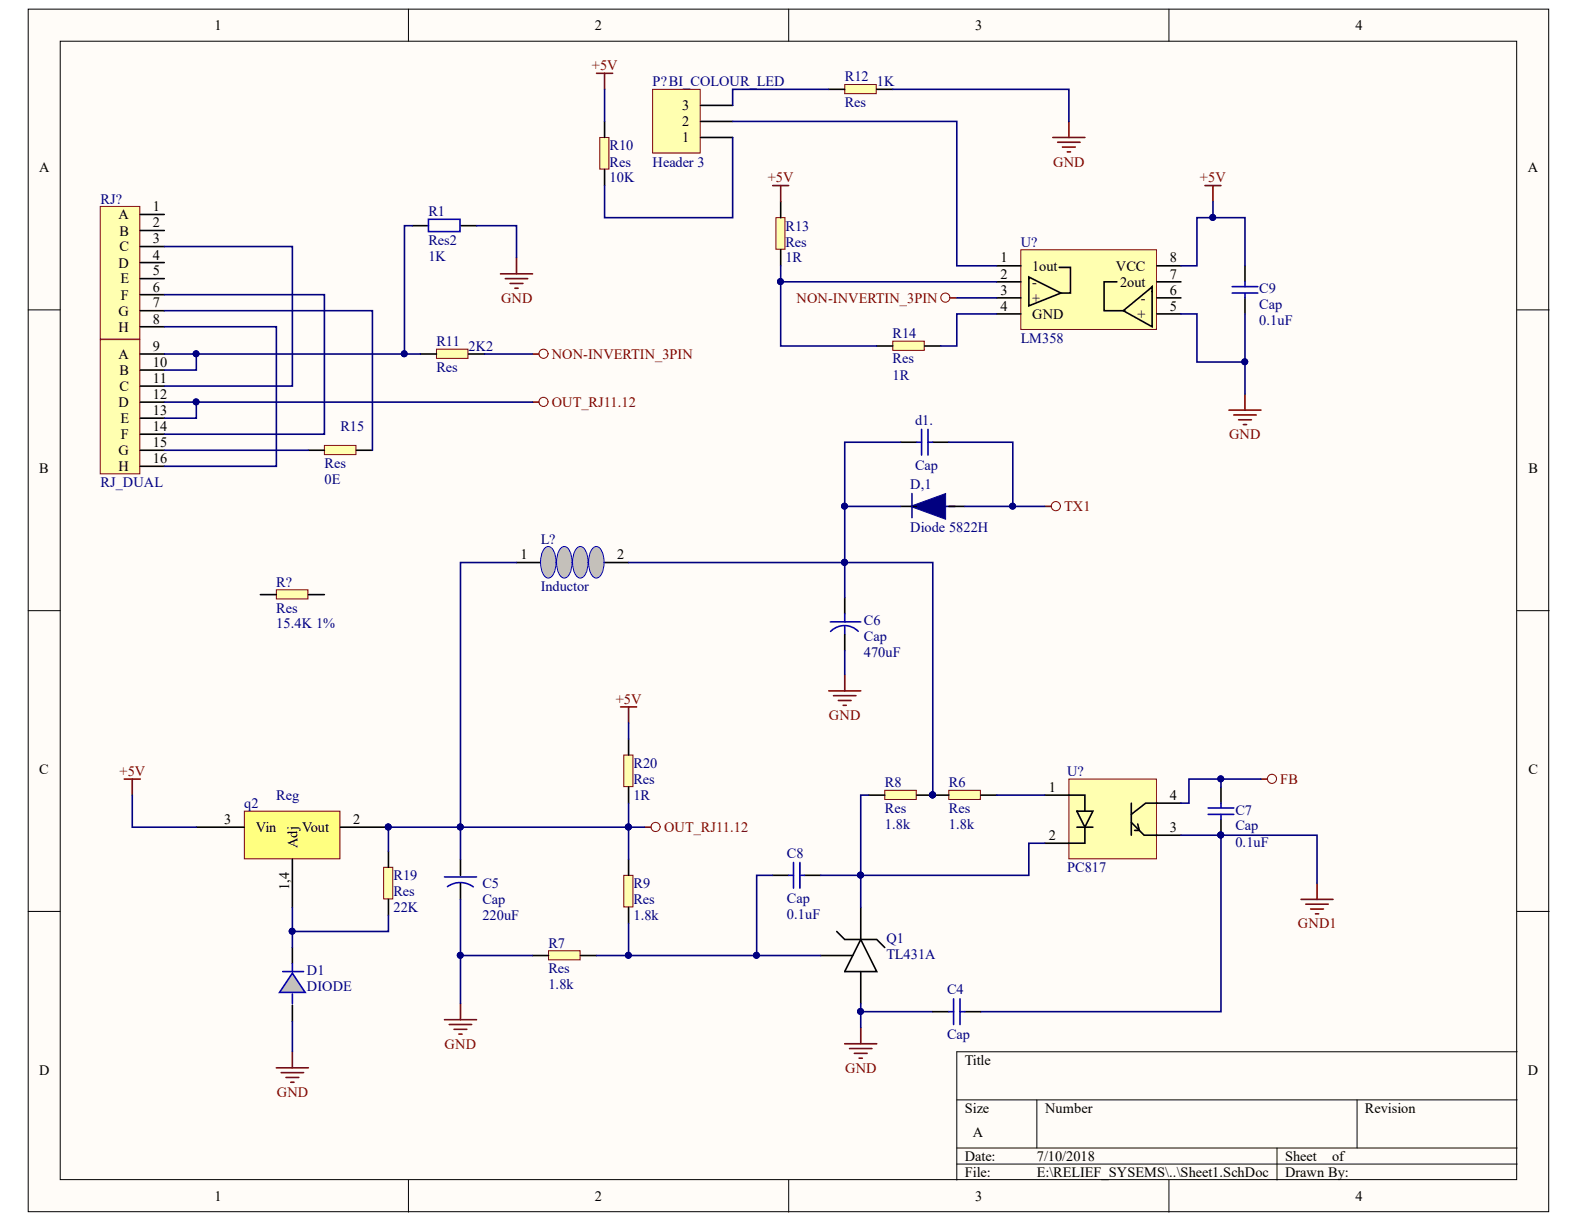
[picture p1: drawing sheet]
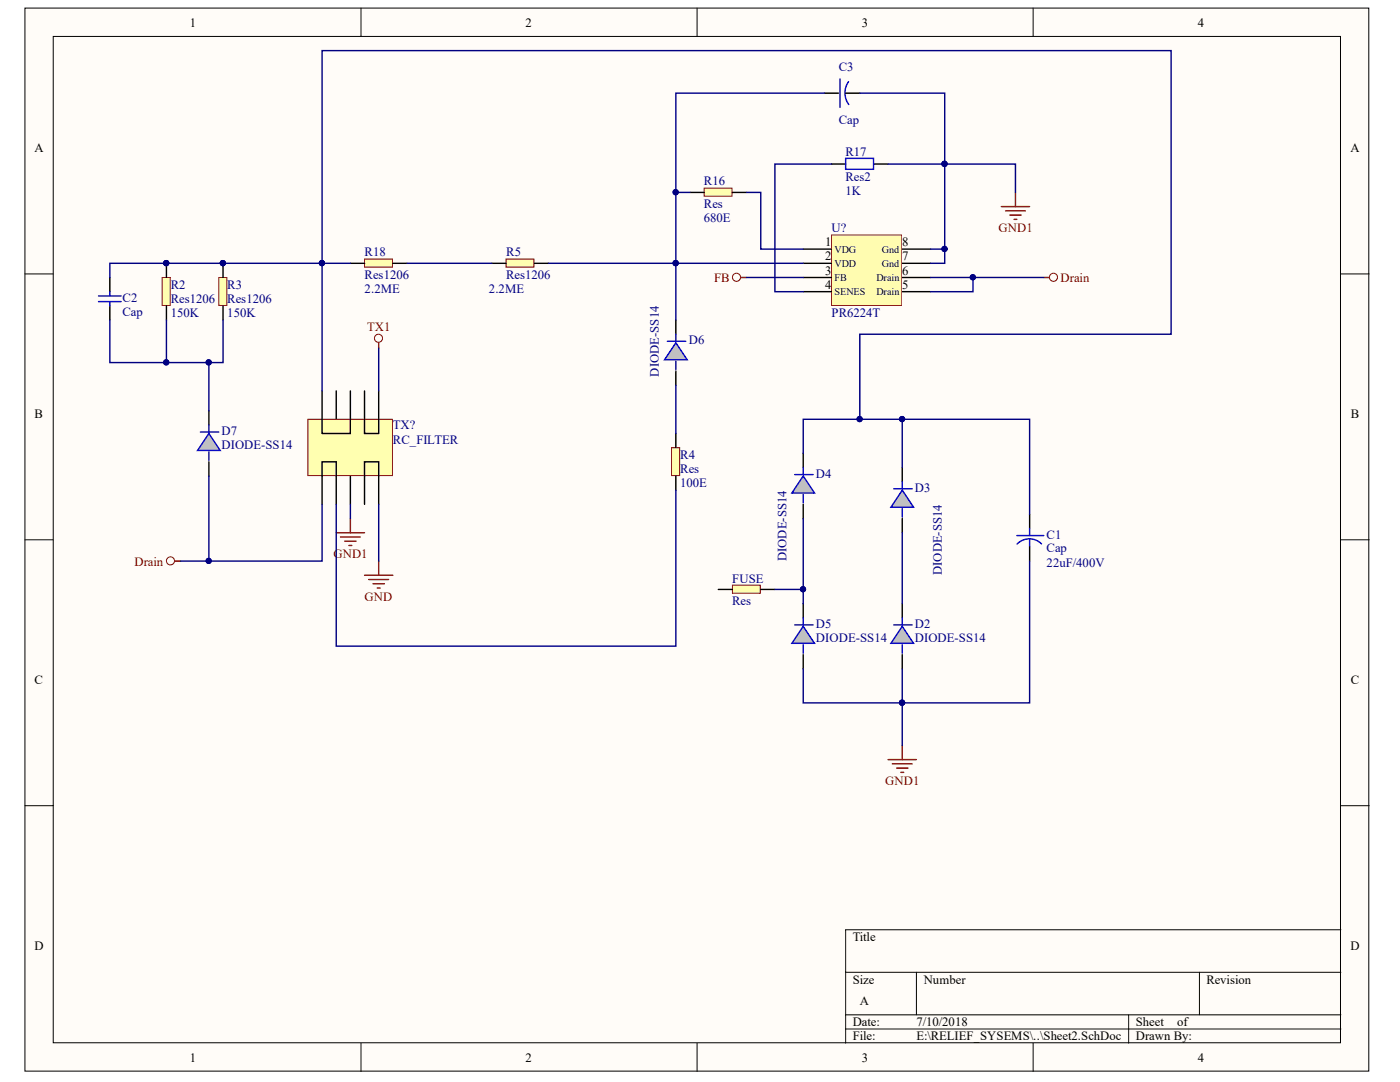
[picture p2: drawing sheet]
# Altium project PCB_Project.PrjPcb
2 sheets, 49 parts. Net scope: global (net labels, ports and power ports of the same name join across sheets).
Board file: PCB1.PcbDoc
Sheets:
  Sheet1.SchDoc
  Sheet2.SchDoc

## Sheet Sheet1.SchDoc
size A

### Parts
(Parts that share a designator on the sheet are numbered #1, #2 ... from top to bottom, then left to right.)
C4  Cap  [CAP_P]
C5  Cap  [CAP_220uF]
C6  Cap  [CAP_470uF]
C7  Cap  [RES0805]
C8  Cap  [RES0805]
C9  Cap  [RES0805]
D1  DIODE  [SOD-80]
d1.  Cap  [CAP_P]
D,1  Diode 5822H  [Diode]
L?  Inductor  [Inductor]
P?  Header 3  [HDR1X3]
Q1  TL431A  [TL431A]
q2  Reg  [LM1117]
R1  Res2  value 1K  [AXIAL-0.4]
R6  Res  value 1.8k  [RES0805]
R7  Res  value 1.8k  [RES0805]
R8  Res  value 1.8k  [RES0805]
R9  Res  value 1.8k  [RES0805]
R10  Res  value 10K  [RES0805]
R11  Res  value 2K2  [RES0805]
R12  Res  value 1K  [RES0805]
R13  Res  value 1R  [RES0805]
R14  Res  value 1R  [RES0805]
R15  Res  value 0E  [RES0805]
R19  Res  value 22K  [RES0805]
R20  Res  value 1R  [RES0805]
R?  Res  value 15.4K 1%  [RES0805]
RJ?  RJ_DUAL  [RJ_Dual]
U?#1  LM358  [SOIC_8pin]
U?#2  PC817  [PC817]

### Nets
+5V: C9.2(A) q2.3(Vin) R10.1(a) R13.2(b) R20.1(a) U?#1.8(VCC)
FB: C7.1(A) U?#2.4(E)
GND: C4.2(A) C5.2(b) C6.2(b) C9.1(A) D1.1(A) Q1.2 R1.2 R7.2(b) R12.1(a) U?#1.5(+)
GND1: C4.1(A) C7.2(A) U?#2.3(D)
NON-INVERTIN_3PIN: R11.1(a) U?#1.3(+)
OUT_RJ11.12: C5.1(a) L?.1(a) q2.2(Vout) R9.1(a) R19.1(a) R20.2(b) RJ?.12(D) RJ?.13(E)
TX1: d1..1(A) D,1.1
NetC6_1: C6.1(A) d1..2(A) D,1.2 L?.2(b) R6.2(b) R8.1(a)
NetC8_1: C8.1(A) Q1.3 R8.2(b) U?#2.2(B)
NetC8_2: C8.2(A) Q1.1 R7.1(a) R9.2(b)
NetD1_2: D1.2(B) q2.1,4(Adj) R19.2(b)
NetP?_1: P?.1 R10.2(b)
NetP?_2: P?.2 U?#1.1(1out)
NetP?_3: P?.3 R12.2(b)
NetR1_1: R1.1 R11.2(b) RJ?.9(A) RJ?.10(B)
NetR6_1: R6.1(a) U?#2.1(A)
NetR13_1: R13.1(a) R14.2(b) U?#1.2(-)
NetR14_1: R14.1(a) U?#1.4(GND)
NetR15_1: R15.1(a) RJ?.15(G)
NetR15_2: R15.2(b) RJ?.7(G)
NetRJ?_3: RJ?.3(C) RJ?.11(C)
NetRJ?_6: RJ?.6(F) RJ?.14(F)
NetRJ?_8: RJ?.8(H) RJ?.16(H)

Not connected (* = marked no-connect by the designer): R? 1(a) 2(b); RJ? 1(A) 2(B) 4(D) 5(E); U?#1 6(-) 7(2out)

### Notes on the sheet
- (near P?) BI_COLOUR_LED

## Sheet Sheet2.SchDoc
size A

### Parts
(Parts that share a designator on the sheet are numbered #1, #2 ... from top to bottom, then left to right.)
C1  Cap  [CAP_470uF]
C2  Cap  [CAP_P]
C3  Cap  [Capacitor10UF/63V]
D2  DIODE-SS14  [DO-214AC]
D3  DIODE-SS14  [DO-214AC]
D4  DIODE-SS14  [DO-214AC]
D5  DIODE-SS14  [DO-214AC]
D6  DIODE-SS14  [DO-214AC]
D7  DIODE-SS14  [DO-214AC]
FUSE  Res  [Res_150mil]
R2  Res1206  value 150K  [1206]
R3  Res1206  value 150K  [1206]
R4  Res  value 100E  [RES0805]
R5  Res1206  value 2.2ME  [1206]
R16  Res  value 680E  [RES0805]
R17  Res2  value 1K  [AXIAL-0.4]
R18  Res1206  value 2.2ME  [1206]
TX?  RC_FILTER  [RC_FILTER]
U?#3  PR6224T  [PR6224T]

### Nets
Drain: D7.1(A) TX?.6 U?#3.5(Drain) U?#3.6(Drain)
FB: U?#3.3(FB)
GND: TX?.10
GND1: C1.2(b) C3.2(b) D2.1(A) D5.1(A) R17.2 TX?.8 U?#3.7(Gnd) U?#3.8(Gnd)
TX1: TX?.1
NetC1_1: C1.1(A) C2.2(A) D3.2(B) D4.2(B) R2.2(b) R3.2(b) R18.2(b) TX?.5
NetC2_1: C2.1(A) D7.2(B) R2.1(a) R3.1(a)
NetC3_1: C3.1(a) D6.2(B) R5.2(b) R16.1(a) U?#3.2(VDD)
NetD2_2: D2.2(B) D3.1(A)
NetD4_1: D4.1(A) D5.2(B) FUSE.1(a)
NetD6_1: D6.1(A) R4.2(b)
NetR4_1: R4.1(a) TX?.7
NetR5_1: R5.1(a) R18.1(a)
NetR16_2: R16.2(b) U?#3.1(VDG)
NetR17_1: R17.1 U?#3.4(SENES)

Not connected (* = marked no-connect by the designer): FUSE 2(b); TX? 2 3 4 9

## Nets that join several sheets
FB: Sheet1 (C7.1 U?#2.4), Sheet2 (U?#3.3)
GND: Sheet1 (10 pins), Sheet2 (TX?.10)
GND1: Sheet1 (C4.1 C7.2 U?#2.3), Sheet2 (8 pins)
TX1: Sheet1 (d1..1 D,1.1), Sheet2 (TX?.1)
